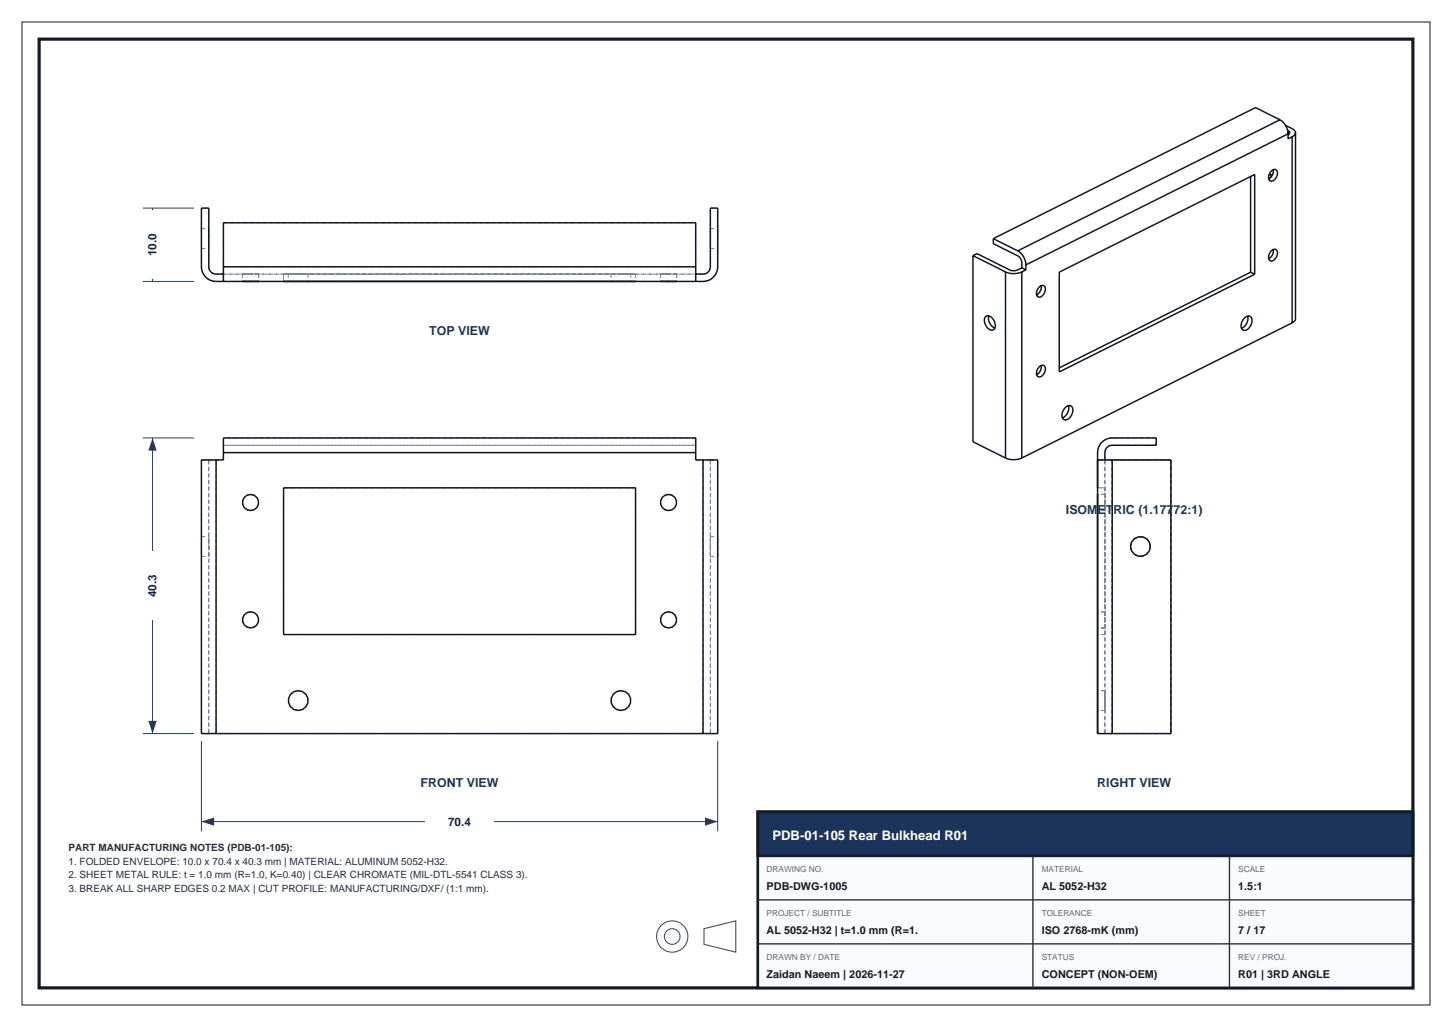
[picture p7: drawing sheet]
<svg xmlns="http://www.w3.org/2000/svg" width="297mm" height="210mm" viewBox="0 0 297 210" stroke-linecap="round" stroke-linejoin="round" font-family="sans-serif">
<path d="M8 8h281v194h-281z" fill="none" stroke="#141a24" stroke-width=".65" stroke-linecap="butt"/>
<path d="M4.5 4.5h288v201h-288z" fill="none" stroke="#141a24" stroke-width=".2"/>
<path d="M155 166h134v36h-134z" fill-rule="evenodd" fill="#fafbfe" stroke="#141a24" stroke-width=".55"/>
<path d="M155 166h134v9h-134z" fill-rule="evenodd" fill="#1c335c" stroke="#141a24" stroke-width=".55"/>
<path d="M211.3 175v27M251.5 175v27M155 193h134M155 184h134" fill="none" stroke="#262e38" stroke-width=".28"/>
<g fill="none" stroke="#404d5c" stroke-width=".22">
<path d="M144 189.9l6.5-1.6v6.4l-6.5-1.6z"/>
<circle cx="137.5" cy="191.5" r="3.2"/>
<circle cx="137.5" cy="191.5" r="1.6"/>
</g>
<g fill="none" stroke="#7a8594" stroke-width=".2" stroke-dasharray=".8 .6" stroke-linecap="butt">
<path d="M41.2 46.7h1.5M41.2 46.7v4.1M41.2 50.8v-4.1M41.2 54.5a3 3 0 0 0 3 3.1M41.2 42.5v12M41.2 50.8h1.5M42.7 46.7v4.1M42.7 50.8v-4.1M42.7 42.5v12M42.7 54.5l.1 .7 .3 .4 .6 .4h.5M42.7 42.5h-1.5M44.2 57.6h99.6"/>
<path d="M45.7 45.5v9M45.7 45.5h96.6M45.7 54.5v1.5M45.7 57.6v-1.6M45.7 56h96.6M49.6 57.6h1.7M49.6 56h3.3M49.6 56v1.6M51.3 57.6h1.6M51.3 56h-1.7M52.9 57.6h-3.3M52.9 56h-1.6"/>
<path d="M52.9 56v1.6M58 56h72M58 56v1.6M58 57.6h72M58 57.6v-1.6M59 57.6h2M59 56h4M59 56v1.6M61 57.6h2M61 56h-2M63 57.6h-4M63 56h-2"/>
<path d="M63 56v1.6M125 57.6h2M125 56h4M125 56v1.6M127 57.6h2M127 56h-2M129 57.6h-4M129 56h-2M129 56v1.6M130 56v1.6M130 56h-72M135.1 57.6h1.6"/>
<path d="M135.1 56h3.3M135.1 56v1.6M136.7 57.6h1.7M136.7 56h-1.6M138.4 57.6h-3.3M138.4 56h-1.7M138.4 56v1.6M142.3 45.5v9M142.3 56v1.6M142.3 54.5v1.5M142.3 57.6v-1.6M142.3 54.5h-96.6"/>
<path d="M143.8 56h-99.6M143.8 57.6a3 3 0 0 0 3-3.1M145.3 46.7h1.5M145.3 46.7v4.1M145.3 50.8v-4.1M145.3 42.5v12M145.3 42.5h1.5M145.3 54.5l-.1 .5-.3 .6-.6 .4h-.5M145.3 50.8h1.5M146.8 46.7v4.1M146.8 50.8v-4.1M146.8 54.5v-12"/>
<path d="M41.2 94h1.5M41.2 94v56M42.7 94h-1.5M42.7 94v56M42.7 94h1.5M44.2 94h1.5M45.7 91h96.6M45.7 91v-1.5M45.7 91v1.6M45.7 94v-1.4M45.7 92.6h96.6M58 99.7v30"/>
<path d="M130 99.7h-72M142.3 89.5v1.5M142.3 91v-1.5M142.3 91h-96.6M142.3 91v1.6M142.3 89.5h-96.6M142.3 92.6v1.4M142.3 94h1.5M143.8 94v56M145.3 94v56M145.3 94h1.5M145.3 94h-1.5"/>
<path d="M224.5 99.7v30M224.5 99.7h1.5M224.5 94h1.5M224.5 92.6v1.4M224.5 94h3M226 99.7h-1.5M226 99.7v30M226 94v56M226 94v-1.4M226 94h-1.5M227.5 89.5a3 3 0 0 0-3 3.1M227.5 91l-.7 .2-.4 .3-.3 .6-.1 .5"/>
<path d="M227.5 94h-1.5M227.5 94h12M227.5 94v56M236.5 91h-9M236.5 89.5h-9M236.5 91v-1.5M239.5 94h-12M239.5 94v56M41.2 111.8v-2.1M41.2 109.7v4.1M41.2 113.8v-2M41.2 113.8h1.5"/>
<path d="M41.2 109.7h1.5M42.7 111.8v2M42.7 113.8v-4.1M42.7 109.7v2.1M51.3 101.1a1.65 1.65 0 0 0-1.6 2.3 1.65 1.65 0 0 0 2.7 .6 1.65 1.65 0 0 0-.4-2.7l-.7-.2M136.7 101.1a1.65 1.65 0 0 0-1.5 2.3 1.65 1.65 0 0 0 2.7 .6 1.65 1.65 0 0 0-.4-2.7l-.8-.2M145.3 111.8v-2.1M145.3 109.7v4.1M145.3 113.8v-2M145.3 113.8h1.5M145.3 109.7h1.5M146.8 111.8v2"/>
<path d="M146.8 113.8v-4.1M146.8 109.7v2.1M224.5 104.4v-4.7M224.5 101.1v3.3M224.5 104.4v-3.3M226 101.1h-1.5M226 101.1v3.3M226 104.4v-3.3M226 104.4h-1.5M235.3 111.8a2.02 2.02 0 0 0-2.8-1.9 2.02 2.02 0 0 0-.7 3.2 2.02 2.02 0 0 0 3.3-.5l.2-.8M235.3 111.8a2.02 2.02 0 0 1-2.8 1.8 2.02 2.02 0 0 1-.7-3.2 2.02 2.02 0 0 1 3.3 .5l.2 .9M51.3 125.1a1.65 1.65 0 0 0-1.6 2.3 1.65 1.65 0 0 0 2.7 .6 1.65 1.65 0 0 0-.4-2.7l-.7-.2"/>
<path d="M58 129.7h72M130 129.7v-30M136.7 125.1a1.65 1.65 0 0 0-1.5 2.3 1.65 1.65 0 0 0 2.7 .6 1.65 1.65 0 0 0-.4-2.7l-.8-.2M224.5 128.4v-3.3M224.5 125.1v3.3M226 125.1h-1.5M226 125.1v3.3M226 128.4v-3.3M226 129.7h-1.5M226 129.7v-30M226 128.4h-1.5M42.7 150v-56"/>
<path d="M42.7 150h-1.5M42.7 150h1.5M44.2 150v-56M61 141.2a2.02 2.02 0 0 0-1.9 2.8 2.02 2.02 0 0 0 3.3 .7 2.02 2.02 0 0 0-.5-3.3l-.9-.2M127 141.2a2.03 2.03 0 0 0-1.9 2.8 2.03 2.03 0 0 0 3.3 .7 2.03 2.03 0 0 0-.5-3.3l-.9-.2M143.8 150h-99.6M145.3 150h1.5M145.3 150v-56M145.3 150h-1.5M146.8 150h-1.5M146.8 150v-56M224.5 141.2v4.1"/>
<path d="M224.5 145.3v-4.1M224.5 150h1.5M226 141.2h-1.5M226 141.2v4.1M226 145.3v-4.1M226 150v-56M226 150h-1.5M226 145.3h-1.5M227.5 150h-1.5M227.5 150h-3M227.5 150v-56M239.5 150h-12"/>
<path d="M239.5 150v-56"/>
</g>
<g fill="none" stroke="#0f141f" stroke-width=".3">
<path d="M255.8 36.1v19.6M259.6 35.7l.7 .1M260 36.2h.1M260.1 35.7l-.1 .5M260.1 34.9l.7-.3a.71 .71 0 0 1 .5 1.2 1.43 1.43 0 0 1-1.5 1.2 1.47 1.47 0 0 1 .3-2.1zM260.4 34.7l-.1 1.1-.8 .8M261.8 24.5a3.5 3.5 0 0 1 1.7 2.9l-53.7 26.8M261.8 24.5l-5-2.5-53.6 26.8M261.8 24.5l-53.6 26.8M263 25.6l1.6 .9 .4 .6M263.4 26.7h.1M263.5 26.7l.3 .4-.3 .5"/>
<path d="M263.5 26.7v1.7l.8-.4M264.3 28v38M265 27.1l-.2 .5-.5 .4M265 27.1v38.1l-.2 .4-.5 .4M45.7 54.5v3.1M45.7 56h-2l-.7-.5-.3-.6v-12.4h-1.5v12a3 3 0 0 0 3 3.1h99.6a3 3 0 0 0 3-3.1v-12h-1.5v12.4l-.3 .6-.7 .5h-2M45.7 54.5v-9h96.6v9M45.7 54.5h96.6M49.6 57.6h3.3M135.1 57.6h3.3M142.3 54.5v3.1M199 52.3l.8-.4 7.1 3.4h.9l1.2-.5"/>
<path d="M199 52.3l6.7 3.3M199 52.3v38l6.7 3.4M203.2 48.8v1l5.3 2.7 .5 .9v1.4M203.2 48.8l5 2.5M205.7 55.6l1.6 .3 1.7-.3M205.7 55.6v38.1M208.2 51.3a3.5 3.5 0 0 1 1.6 2.9M209 55.6v38.1M209 54.8l.8 .4M209.8 54.2v1M209.8 55.2l-.8 .4M212.6 58.7l.7-.3a.71 .71 0 0 1 .5 1.1 1.43 1.43 0 0 1-1.5 1.2 1.47 1.47 0 0 1 .3-2z"/>
<path d="M213 58.4l-.2 1.1-.8 .8M216.7 55.7l39.9-20v20.4l-39.9 20zM255.8 55.7l-39.1 19.5M255.8 55.7l.8 .4M260.1 51.3l.7-.3a.71 .71 0 0 1 .5 1.1 1.43 1.43 0 0 1-1.5 1.2 1.47 1.47 0 0 1 .3-2zM260.4 51l-.1 1.1-.8 .8M201.6 64.7a.93 .93 0 0 1 1.4 .4 1.76 1.76 0 0 1 .2 2.4 1.77 1.77 0 0 1-1.8-1.8v-.6zM202.3 64.6l-.1 .1a2.18 2.18 0 0 0 1.3 2.4M212.6 75l.7-.3a.71 .71 0 0 1 .5 1.1 1.43 1.43 0 0 1-1.5 1.2 1.47 1.47 0 0 1 .3-2zM213 74.7l-.2 1.1-.8 .8M254.6 65l.8-.4a.78 .78 0 0 1 .7 1.1 1.81 1.81 0 0 1-1.8 1.8 1.8 1.8 0 0 1 .3-2.5zM255.2 64.6a2.17 2.17 0 0 1-1.3 2.5"/>
<path d="M264.3 66l-55.3 27.7M44.2 94h-3v56h3M44.2 94v56M45.7 92.6v-3.1h96.6v3.1M45.7 92.6v1.4h-1.5M45.7 92.6h96.6M58 99.7h72v30h-72zM142.3 92.6v1.4h1.5M143.8 94h3v56h-3M143.8 94v56M205.7 93.7l1.6 .3 1.7-.3M217.9 83.3l.9-.4a.78 .78 0 0 1 .6 1.1 1.81 1.81 0 0 1-1.8 1.8 1.8 1.8 0 0 1 .3-2.5z"/>
<path d="M218.5 82.9a2.17 2.17 0 0 1-1.2 2.5M224.5 94h3M226 94l.1-1.9 .5-.7 .6-.3 9.3-.1v-1.5h-9a3 3 0 0 0-3 3.1v57.4h3M227.5 94h12v56h-12M227.5 94v56M224.5 101.1v3.3M224.5 125.1v3.3M44.2 150h99.6M224.5 141.2v4.1"/>
<circle cx="51.2" cy="102.7" r="1.65"/>
<circle cx="136.7" cy="102.7" r="1.65"/>
<circle cx="233.3" cy="111.7" r="2.03"/>
<circle cx="51.2" cy="126.7" r="1.65"/>
<circle cx="136.7" cy="126.8" r="1.65"/>
<circle cx="61" cy="143.2" r="2.03"/>
<circle cx="127" cy="143.2" r="2.02"/>
</g>
<path d="M41.2 151.5v18.5M146.8 151.5v18.5M41.2 168h105.6" fill="none" stroke="#293d5c" stroke-width=".2"/>
<g fill="#293d5c">
<path d="M41.2 168l2.6-.9v1.7z"/>
<path d="M144.2 167.1l2.6 .9-2.6 .8z"/>
</g>
<path d="M87 166h14v3.8h-14z" fill-rule="evenodd" fill="#fff"/>
<path d="M29.2 89.5h10.5M31.2 89.5v60.5M29.2 150h10.5" fill="none" stroke="#293d5c" stroke-width=".2"/>
<g fill="#293d5c">
<path d="M30.4 147.4h1.6l-.8 2.6z"/>
<path d="M31.2 89.5l.8 2.6h-1.6z"/>
</g>
<path d="M29.2 112.8h3.8v14h-3.8z" fill-rule="evenodd" fill="#fff"/>
<path d="M29.2 57.6h10.5M29.2 42.5h10.5M31.2 42.5v15.1" fill="none" stroke="#293d5c" stroke-width=".2"/>
<g fill="#293d5c">
<path d="M30.4 54.9h1.6l-.8 2.7z"/>
<path d="M31.2 42.5l.8 2.7h-1.6z"/>
</g>
<path d="M29.2 43h3.8v14h-3.8z" fill-rule="evenodd" fill="#fff"/>
<text font-size="2.7" fill="#fff" x="158" y="171.8">PDB-01-105 Rear Bulkhead R01</text>
<g font-size="2.5" fill="#1c335c">
<text x="87.8" y="68.6">TOP VIEW</text>
<text x="218" y="105">ISOMETRIC (1.17772:1)</text>
<text x="86" y="161">FRONT VIEW</text>
<text x="224.4" y="161">RIGHT VIEW</text>
</g>
<g font-size="2.4" fill="#1a2942">
<text x="32" y="52.4" transform="rotate(-90 32 52.4)">10.0</text>
<text x="32" y="122.1" transform="rotate(-90 32 122.1)">40.3</text>
<text x="91.7" y="168.8">70.4</text>
</g>
<g font-size="2.2" fill="#141a24">
<text x="156.8" y="182">PDB-DWG-1005</text>
<text x="213.1" y="182">AL 5052-H32</text>
<text x="253.3" y="182">1.5:1</text>
<text x="156.8" y="191">AL 5052-H32 | t=1.0 mm (R=1.</text>
<text x="213.1" y="191">ISO 2768-mK (mm)</text>
<text x="253.3" y="191">7 / 17</text>
<text x="156.8" y="200">Zaidan Naeem | 2026-11-27</text>
<text x="213.1" y="200">CONCEPT (NON-OEM)</text>
<text x="253.3" y="200">R01 | 3RD ANGLE</text>
</g>
<g font-size="2" fill="#242e3d">
<text x="14" y="174">PART MANUFACTURING NOTES (PDB-01-105):</text>
<text x="14" y="176.8">1. FOLDED ENVELOPE: 10.0 x 70.4 x 40.3 mm | MATERIAL: ALUMINUM 5052-H32.</text>
<text x="14" y="179.6">2. SHEET METAL RULE: t = 1.0 mm (R=1.0, K=0.40) | CLEAR CHROMATE (MIL-DTL-5541 CLASS 3).</text>
<text x="14" y="182.4">3. BREAK ALL SHARP EDGES 0.2 MAX | CUT PROFILE: MANUFACTURING/DXF/ (1:1 mm).</text>
</g>
<g font-size="1.7" fill="#59667a">
<text x="156.8" y="178.3">DRAWING NO.</text>
<text x="213.1" y="178.3">MATERIAL</text>
<text x="253.3" y="178.3">SCALE</text>
<text x="156.8" y="187.3">PROJECT / SUBTITLE</text>
<text x="213.1" y="187.3">TOLERANCE</text>
<text x="253.3" y="187.3">SHEET</text>
<text x="156.8" y="196.3">DRAWN BY / DATE</text>
<text x="213.1" y="196.3">STATUS</text>
<text x="253.3" y="196.3">REV / PROJ.</text>
</g>
</svg>
